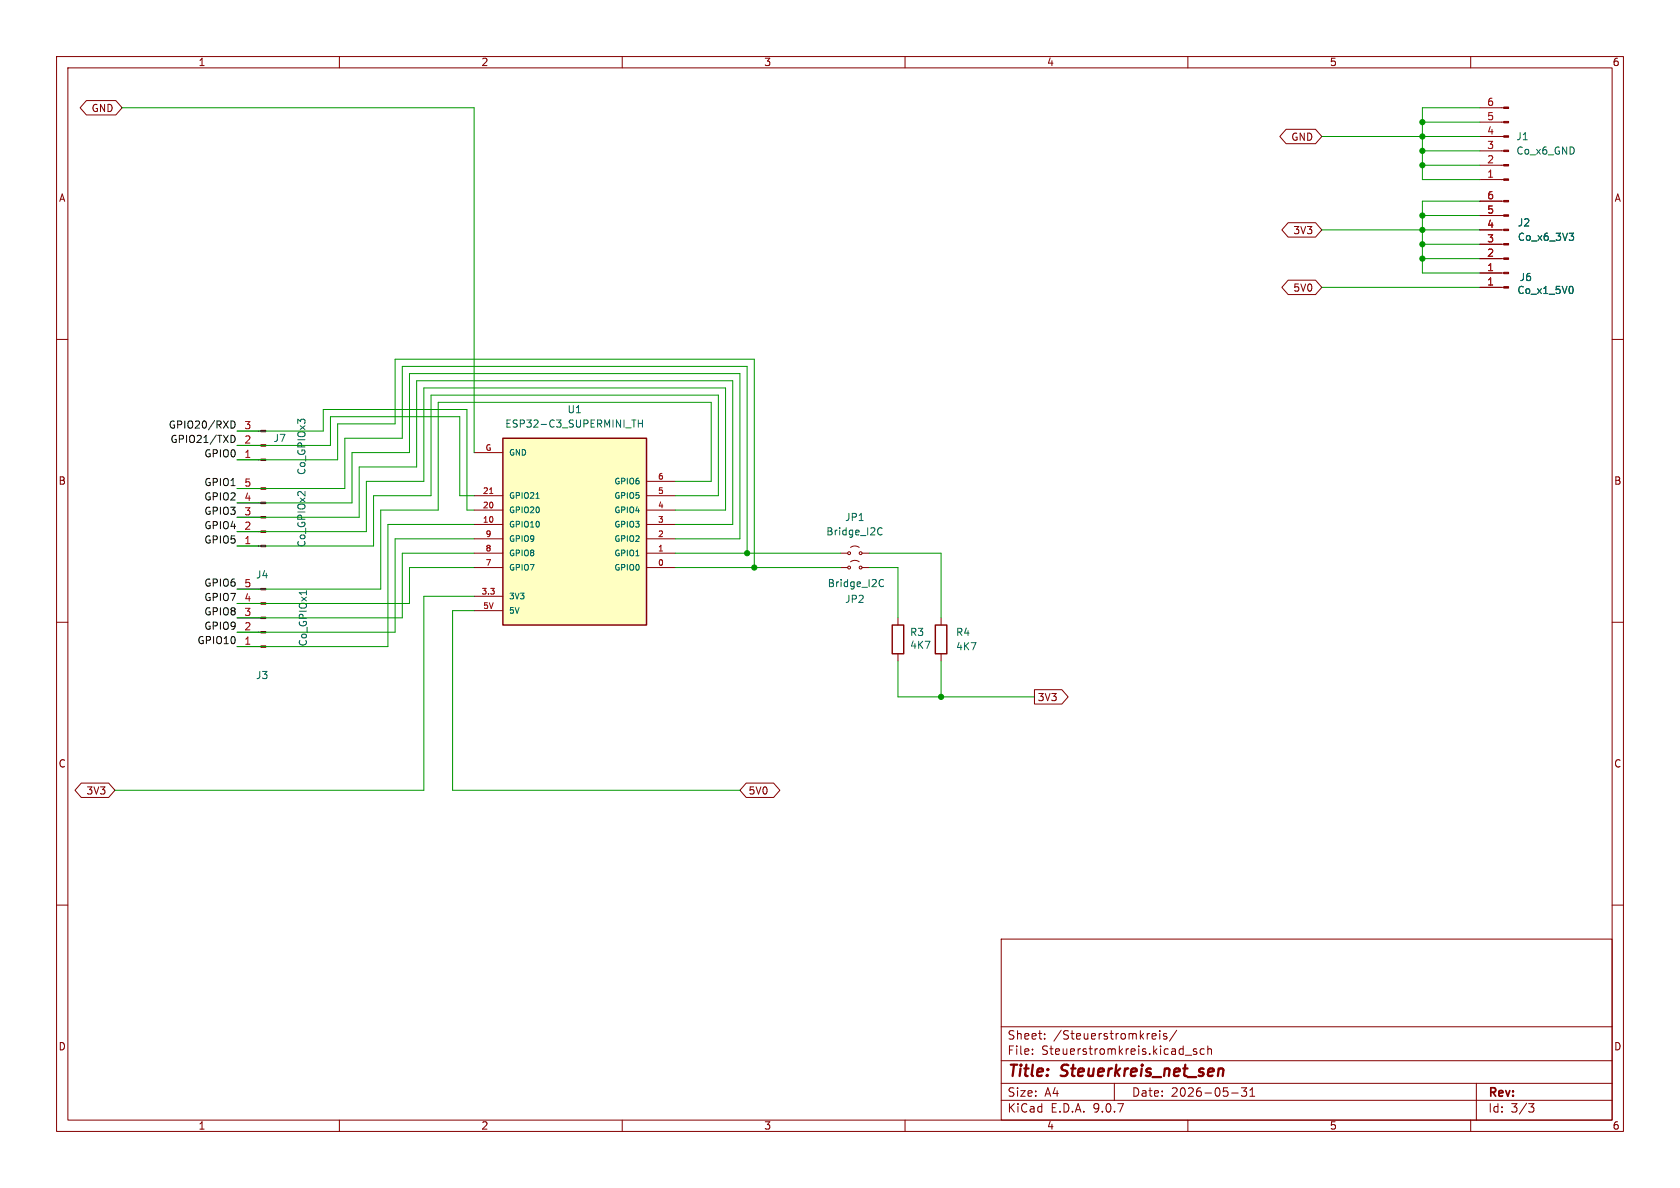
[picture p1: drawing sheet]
(kicad_sch
 (version 20250114)
 (generator "eeschema")
 (generator_version "9.0")
 (paper "A4")
 (title_block
  (title "Steuerkreis_net_sen")
  (date "2026-05-31"))
 (lib_symbols
  (symbol "Connector:Conn_01x01_Pin"
   (pin_names
    (offset 1.016) (hide yes)) (exclude_from_sim no) (in_bom yes) (on_board yes)
   (property "Reference" "J" (at 0 2.54 0) (effects (font (size 1.27 1.27))))
   (property "Value" "Conn_01x01_Pin" (at 0 -2.54 0) (effects (font (size 1.27 1.27))))
   (property "Footprint" "" (at 0 0 0) (effects (font (size 1.27 1.27)) (hide yes)))
   (property "Datasheet" "~" (at 0 0 0) (effects (font (size 1.27 1.27)) (hide yes)))
   (property "Description" "Generic connector, single row, 01x01, script generated" (at 0 0 0) (effects (font (size 1.27 1.27)) (hide yes)))
   (property "ki_locked" "" (at 0 0 0) (effects (font (size 1.27 1.27))))
   (symbol "Conn_01x01_Pin_1_1"
    (rectangle (start 0.8636 0.127) (end 0 -0.127) (stroke (width 0.1524) (type default)) (fill (type outline)))
    (polyline (pts (xy 1.27 0) (xy 0.8636 0)) (stroke (width 0.1524) (type default)) (fill (type none)))
    (pin passive line (at 5.08 0 180) (length 3.81) (name "Pin_1" (effects (font (size 1.27 1.27)))) (number "1" (effects (font (size 1.27 1.27))))))
   (embedded_fonts no))
  (symbol "Connector:Conn_01x03_Pin"
   (pin_names
    (offset 1.016) (hide yes)) (exclude_from_sim no) (in_bom yes) (on_board yes)
   (property "Reference" "J" (at 0 5.08 0) (effects (font (size 1.27 1.27))))
   (property "Value" "Conn_01x03_Pin" (at 0 -5.08 0) (effects (font (size 1.27 1.27))))
   (property "Footprint" "" (at 0 0 0) (effects (font (size 1.27 1.27)) (hide yes)))
   (property "Datasheet" "~" (at 0 0 0) (effects (font (size 1.27 1.27)) (hide yes)))
   (property "Description" "Generic connector, single row, 01x03, script generated" (at 0 0 0) (effects (font (size 1.27 1.27)) (hide yes)))
   (property "ki_locked" "" (at 0 0 0) (effects (font (size 1.27 1.27))))
   (symbol "Conn_01x03_Pin_1_1"
    (rectangle (start 0.8636 2.667) (end 0 2.413) (stroke (width 0.1524) (type default)) (fill (type outline)))
    (rectangle (start 0.8636 0.127) (end 0 -0.127) (stroke (width 0.1524) (type default)) (fill (type outline)))
    (rectangle (start 0.8636 -2.413) (end 0 -2.667) (stroke (width 0.1524) (type default)) (fill (type outline)))
    (polyline (pts (xy 1.27 2.54) (xy 0.8636 2.54)) (stroke (width 0.1524) (type default)) (fill (type none)))
    (polyline (pts (xy 1.27 0) (xy 0.8636 0)) (stroke (width 0.1524) (type default)) (fill (type none)))
    (polyline (pts (xy 1.27 -2.54) (xy 0.8636 -2.54)) (stroke (width 0.1524) (type default)) (fill (type none)))
    (pin passive line (at 5.08 2.54 180) (length 3.81) (name "Pin_1" (effects (font (size 1.27 1.27)))) (number "1" (effects (font (size 1.27 1.27)))))
    (pin passive line (at 5.08 0 180) (length 3.81) (name "Pin_2" (effects (font (size 1.27 1.27)))) (number "2" (effects (font (size 1.27 1.27)))))
    (pin passive line (at 5.08 -2.54 180) (length 3.81) (name "Pin_3" (effects (font (size 1.27 1.27)))) (number "3" (effects (font (size 1.27 1.27))))))
   (embedded_fonts no))
  (symbol "Connector:Conn_01x05_Pin"
   (pin_names
    (offset 1.016) (hide yes)) (exclude_from_sim no) (in_bom yes) (on_board yes)
   (property "Reference" "J" (at 0 7.62 0) (effects (font (size 1.27 1.27))))
   (property "Value" "Conn_01x05_Pin" (at 0 -7.62 0) (effects (font (size 1.27 1.27))))
   (property "Footprint" "" (at 0 0 0) (effects (font (size 1.27 1.27)) (hide yes)))
   (property "Datasheet" "~" (at 0 0 0) (effects (font (size 1.27 1.27)) (hide yes)))
   (property "Description" "Generic connector, single row, 01x05, script generated" (at 0 0 0) (effects (font (size 1.27 1.27)) (hide yes)))
   (property "ki_locked" "" (at 0 0 0) (effects (font (size 1.27 1.27))))
   (symbol "Conn_01x05_Pin_1_1"
    (rectangle (start 0.8636 5.207) (end 0 4.953) (stroke (width 0.1524) (type default)) (fill (type outline)))
    (rectangle (start 0.8636 2.667) (end 0 2.413) (stroke (width 0.1524) (type default)) (fill (type outline)))
    (rectangle (start 0.8636 0.127) (end 0 -0.127) (stroke (width 0.1524) (type default)) (fill (type outline)))
    (rectangle (start 0.8636 -2.413) (end 0 -2.667) (stroke (width 0.1524) (type default)) (fill (type outline)))
    (rectangle (start 0.8636 -4.953) (end 0 -5.207) (stroke (width 0.1524) (type default)) (fill (type outline)))
    (polyline (pts (xy 1.27 5.08) (xy 0.8636 5.08)) (stroke (width 0.1524) (type default)) (fill (type none)))
    (polyline (pts (xy 1.27 2.54) (xy 0.8636 2.54)) (stroke (width 0.1524) (type default)) (fill (type none)))
    (polyline (pts (xy 1.27 0) (xy 0.8636 0)) (stroke (width 0.1524) (type default)) (fill (type none)))
    (polyline (pts (xy 1.27 -2.54) (xy 0.8636 -2.54)) (stroke (width 0.1524) (type default)) (fill (type none)))
    (polyline (pts (xy 1.27 -5.08) (xy 0.8636 -5.08)) (stroke (width 0.1524) (type default)) (fill (type none)))
    (pin passive line (at 5.08 5.08 180) (length 3.81) (name "Pin_1" (effects (font (size 1.27 1.27)))) (number "1" (effects (font (size 1.27 1.27)))))
    (pin passive line (at 5.08 2.54 180) (length 3.81) (name "Pin_2" (effects (font (size 1.27 1.27)))) (number "2" (effects (font (size 1.27 1.27)))))
    (pin passive line (at 5.08 0 180) (length 3.81) (name "Pin_3" (effects (font (size 1.27 1.27)))) (number "3" (effects (font (size 1.27 1.27)))))
    (pin passive line (at 5.08 -2.54 180) (length 3.81) (name "Pin_4" (effects (font (size 1.27 1.27)))) (number "4" (effects (font (size 1.27 1.27)))))
    (pin passive line (at 5.08 -5.08 180) (length 3.81) (name "Pin_5" (effects (font (size 1.27 1.27)))) (number "5" (effects (font (size 1.27 1.27))))))
   (embedded_fonts no))
  (symbol "Connector:Conn_01x06_Pin"
   (pin_names
    (offset 1.016) (hide yes)) (exclude_from_sim no) (in_bom yes) (on_board yes)
   (property "Reference" "J" (at 0 7.62 0) (effects (font (size 1.27 1.27))))
   (property "Value" "Conn_01x06_Pin" (at 0 -10.16 0) (effects (font (size 1.27 1.27))))
   (property "Footprint" "" (at 0 0 0) (effects (font (size 1.27 1.27)) (hide yes)))
   (property "Datasheet" "~" (at 0 0 0) (effects (font (size 1.27 1.27)) (hide yes)))
   (property "Description" "Generic connector, single row, 01x06, script generated" (at 0 0 0) (effects (font (size 1.27 1.27)) (hide yes)))
   (property "ki_locked" "" (at 0 0 0) (effects (font (size 1.27 1.27))))
   (symbol "Conn_01x06_Pin_1_1"
    (rectangle (start 0.8636 5.207) (end 0 4.953) (stroke (width 0.1524) (type default)) (fill (type outline)))
    (rectangle (start 0.8636 2.667) (end 0 2.413) (stroke (width 0.1524) (type default)) (fill (type outline)))
    (rectangle (start 0.8636 0.127) (end 0 -0.127) (stroke (width 0.1524) (type default)) (fill (type outline)))
    (rectangle (start 0.8636 -2.413) (end 0 -2.667) (stroke (width 0.1524) (type default)) (fill (type outline)))
    (rectangle (start 0.8636 -4.953) (end 0 -5.207) (stroke (width 0.1524) (type default)) (fill (type outline)))
    (rectangle (start 0.8636 -7.493) (end 0 -7.747) (stroke (width 0.1524) (type default)) (fill (type outline)))
    (polyline (pts (xy 1.27 5.08) (xy 0.8636 5.08)) (stroke (width 0.1524) (type default)) (fill (type none)))
    (polyline (pts (xy 1.27 2.54) (xy 0.8636 2.54)) (stroke (width 0.1524) (type default)) (fill (type none)))
    (polyline (pts (xy 1.27 0) (xy 0.8636 0)) (stroke (width 0.1524) (type default)) (fill (type none)))
    (polyline (pts (xy 1.27 -2.54) (xy 0.8636 -2.54)) (stroke (width 0.1524) (type default)) (fill (type none)))
    (polyline (pts (xy 1.27 -5.08) (xy 0.8636 -5.08)) (stroke (width 0.1524) (type default)) (fill (type none)))
    (polyline (pts (xy 1.27 -7.62) (xy 0.8636 -7.62)) (stroke (width 0.1524) (type default)) (fill (type none)))
    (pin passive line (at 5.08 5.08 180) (length 3.81) (name "Pin_1" (effects (font (size 1.27 1.27)))) (number "1" (effects (font (size 1.27 1.27)))))
    (pin passive line (at 5.08 2.54 180) (length 3.81) (name "Pin_2" (effects (font (size 1.27 1.27)))) (number "2" (effects (font (size 1.27 1.27)))))
    (pin passive line (at 5.08 0 180) (length 3.81) (name "Pin_3" (effects (font (size 1.27 1.27)))) (number "3" (effects (font (size 1.27 1.27)))))
    (pin passive line (at 5.08 -2.54 180) (length 3.81) (name "Pin_4" (effects (font (size 1.27 1.27)))) (number "4" (effects (font (size 1.27 1.27)))))
    (pin passive line (at 5.08 -5.08 180) (length 3.81) (name "Pin_5" (effects (font (size 1.27 1.27)))) (number "5" (effects (font (size 1.27 1.27)))))
    (pin passive line (at 5.08 -7.62 180) (length 3.81) (name "Pin_6" (effects (font (size 1.27 1.27)))) (number "6" (effects (font (size 1.27 1.27))))))
   (embedded_fonts no))
  (symbol "Device:R"
   (pin_numbers (hide yes))
   (pin_names
    (offset 0)) (exclude_from_sim no) (in_bom yes) (on_board yes)
   (property "Reference" "R" (at 2.032 0 90) (effects (font (size 1.27 1.27))))
   (property "Value" "R" (at 0 0 90) (effects (font (size 1.27 1.27))))
   (property "Footprint" "" (at -1.778 0 90) (effects (font (size 1.27 1.27)) (hide yes)))
   (property "Datasheet" "~" (at 0 0 0) (effects (font (size 1.27 1.27)) (hide yes)))
   (property "Description" "Resistor" (at 0 0 0) (effects (font (size 1.27 1.27)) (hide yes)))
   (symbol "R_0_1"
    (rectangle (start -1.016 -2.54) (end 1.016 2.54) (stroke (width 0.254) (type default)) (fill (type none))))
   (symbol "R_1_1"
    (pin passive line (at 0 3.81 270) (length 1.27) (name "~" (effects (font (size 1.27 1.27)))) (number "1" (effects (font (size 1.27 1.27)))))
    (pin passive line (at 0 -3.81 90) (length 1.27) (name "~" (effects (font (size 1.27 1.27)))) (number "2" (effects (font (size 1.27 1.27))))))
   (embedded_fonts no))
  (symbol "ESP32-C3_SUPERMINI_TH:ESP32-C3_SUPERMINI_TH"
   (pin_names
    (offset 1.016)) (exclude_from_sim no) (in_bom yes) (on_board yes)
   (property "Reference" "U" (at -12.7 16.002 0) (effects (font (size 1.27 1.27)) (justify left bottom)))
   (property "Value" "ESP32-C3_SUPERMINI_TH" (at -12.7 -20.32 0) (effects (font (size 1.27 1.27)) (justify left bottom)))
   (property "Footprint" "ESP32-C3_SUPERMINI_TH:MODULE_ESP32-C3_SUPERMINI_TH" (at 0 0 0) (effects (font (size 1.27 1.27)) (justify bottom) (hide yes)))
   (property "Datasheet" "" (at 0 0 0) (effects (font (size 1.27 1.27)) (hide yes)))
   (property "Description" "" (at 0 0 0) (effects (font (size 1.27 1.27)) (hide yes)))
   (property "MF" "Espressif Systems" (at 0 0 0) (effects (font (size 1.27 1.27)) (justify bottom) (hide yes)))
   (property "Description_1" "Super tiny ESP32-C3 board" (at 0 0 0) (effects (font (size 1.27 1.27)) (justify bottom) (hide yes)))
   (property "CREATOR" "DIZAR" (at 0 0 0) (effects (font (size 1.27 1.27)) (justify bottom) (hide yes)))
   (property "Price" "None" (at 0 0 0) (effects (font (size 1.27 1.27)) (justify bottom) (hide yes)))
   (property "Package" "Package" (at 0 0 0) (effects (font (size 1.27 1.27)) (justify bottom) (hide yes)))
   (property "Check_prices" "https://www.snapeda.com/parts/ESP32-C3%20SuperMini_TH/Espressif+Systems/view-part/?ref=eda" (at 0 0 0) (effects (font (size 1.27 1.27)) (justify bottom) (hide yes)))
   (property "STANDARD" "IPC-7351B" (at 0 0 0) (effects (font (size 1.27 1.27)) (justify bottom) (hide yes)))
   (property "VERIFIER" "" (at 0 0 0) (effects (font (size 1.27 1.27)) (justify bottom) (hide yes)))
   (property "SnapEDA_Link" "https://www.snapeda.com/parts/ESP32-C3%20SuperMini_TH/Espressif+Systems/view-part/?ref=snap" (at 0 0 0) (effects (font (size 1.27 1.27)) (justify bottom) (hide yes)))
   (property "MP" "ESP32-C3 SuperMini_TH" (at 0 0 0) (effects (font (size 1.27 1.27)) (justify bottom) (hide yes)))
   (property "Availability" "Not in stock" (at 0 0 0) (effects (font (size 1.27 1.27)) (justify bottom) (hide yes)))
   (property "MANUFACTURER" "Espressif Systems" (at 0 0 0) (effects (font (size 1.27 1.27)) (justify bottom) (hide yes)))
   (symbol "ESP32-C3_SUPERMINI_TH_0_0"
    (rectangle (start -12.7 -17.78) (end 12.7 15.24) (stroke (width 0.254) (type default)) (fill (type background)))
    (pin bidirectional line (at -17.78 5.08 0) (length 5.08) (name "GPIO0" (effects (font (size 1.016 1.016)))) (number "0" (effects (font (size 1.016 1.016)))))
    (pin bidirectional line (at -17.78 2.54 0) (length 5.08) (name "GPIO1" (effects (font (size 1.016 1.016)))) (number "1" (effects (font (size 1.016 1.016)))))
    (pin bidirectional line (at -17.78 0 0) (length 5.08) (name "GPIO2" (effects (font (size 1.016 1.016)))) (number "2" (effects (font (size 1.016 1.016)))))
    (pin bidirectional line (at -17.78 -2.54 0) (length 5.08) (name "GPIO3" (effects (font (size 1.016 1.016)))) (number "3" (effects (font (size 1.016 1.016)))))
    (pin bidirectional line (at -17.78 -5.08 0) (length 5.08) (name "GPIO4" (effects (font (size 1.016 1.016)))) (number "4" (effects (font (size 1.016 1.016)))))
    (pin bidirectional line (at -17.78 -7.62 0) (length 5.08) (name "GPIO5" (effects (font (size 1.016 1.016)))) (number "5" (effects (font (size 1.016 1.016)))))
    (pin bidirectional line (at -17.78 -10.16 0) (length 5.08) (name "GPIO6" (effects (font (size 1.016 1.016)))) (number "6" (effects (font (size 1.016 1.016)))))
    (pin power_in line (at 17.78 12.7 180) (length 5.08) (name "5V" (effects (font (size 1.016 1.016)))) (number "5V" (effects (font (size 1.016 1.016)))))
    (pin power_in line (at 17.78 10.16 180) (length 5.08) (name "3V3" (effects (font (size 1.016 1.016)))) (number "3.3" (effects (font (size 1.016 1.016)))))
    (pin bidirectional line (at 17.78 5.08 180) (length 5.08) (name "GPIO7" (effects (font (size 1.016 1.016)))) (number "7" (effects (font (size 1.016 1.016)))))
    (pin bidirectional line (at 17.78 2.54 180) (length 5.08) (name "GPIO8" (effects (font (size 1.016 1.016)))) (number "8" (effects (font (size 1.016 1.016)))))
    (pin bidirectional line (at 17.78 0 180) (length 5.08) (name "GPIO9" (effects (font (size 1.016 1.016)))) (number "9" (effects (font (size 1.016 1.016)))))
    (pin bidirectional line (at 17.78 -2.54 180) (length 5.08) (name "GPIO10" (effects (font (size 1.016 1.016)))) (number "10" (effects (font (size 1.016 1.016)))))
    (pin bidirectional line (at 17.78 -5.08 180) (length 5.08) (name "GPIO20" (effects (font (size 1.016 1.016)))) (number "20" (effects (font (size 1.016 1.016)))))
    (pin bidirectional line (at 17.78 -7.62 180) (length 5.08) (name "GPIO21" (effects (font (size 1.016 1.016)))) (number "21" (effects (font (size 1.016 1.016)))))
    (pin power_in line (at 17.78 -15.24 180) (length 5.08) (name "GND" (effects (font (size 1.016 1.016)))) (number "G" (effects (font (size 1.016 1.016))))))
   (embedded_fonts no))
  (symbol "Jumper:Jumper_2_Small_Open"
   (pin_numbers (hide yes))
   (pin_names
    (offset 0) (hide yes)) (exclude_from_sim no) (in_bom yes) (on_board yes)
   (property "Reference" "JP" (at 0 2.794 0) (effects (font (size 1.27 1.27))))
   (property "Value" "Jumper_2_Small_Open" (at 0 -2.286 0) (effects (font (size 1.27 1.27))))
   (property "Footprint" "" (at 0 0 0) (effects (font (size 1.27 1.27)) (hide yes)))
   (property "Datasheet" "~" (at 0 0 0) (effects (font (size 1.27 1.27)) (hide yes)))
   (property "Description" "Jumper, 2-pole, small symbol, open" (at 0 0 0) (effects (font (size 1.27 1.27)) (hide yes)))
   (symbol "Jumper_2_Small_Open_0_0"
    (circle (center -1.016 0) (radius 0.254) (stroke (width 0) (type default)) (fill (type none)))
    (circle (center 1.016 0) (radius 0.254) (stroke (width 0) (type default)) (fill (type none))))
   (symbol "Jumper_2_Small_Open_0_1"
    (arc (start -0.762 1.0196) (mid 0 1.2729) (end 0.762 1.0196) (stroke (width 0) (type default)) (fill (type none))))
   (symbol "Jumper_2_Small_Open_1_1"
    (pin passive line (at -2.54 0 0) (length 1.27) (name "A" (effects (font (size 1.27 1.27)))) (number "1" (effects (font (size 1.27 1.27)))))
    (pin passive line (at 2.54 0 180) (length 1.27) (name "B" (effects (font (size 1.27 1.27)))) (number "2" (effects (font (size 1.27 1.27))))))
   (embedded_fonts no)))
 (junction
  (at 166.37 123.19)
  (diameter 0)
  (color 0 0 0 0))
 (junction
  (at 251.46 24.13)
  (diameter 0)
  (color 0 0 0 0))
 (junction
  (at 251.46 26.67)
  (diameter 0)
  (color 0 0 0 0))
 (junction
  (at 251.46 40.64)
  (diameter 0)
  (color 0 0 0 0))
 (junction
  (at 133.35 100.33)
  (diameter 0)
  (color 0 0 0 0))
 (junction
  (at 251.46 29.21)
  (diameter 0)
  (color 0 0 0 0))
 (junction
  (at 132.08 97.79)
  (diameter 0)
  (color 0 0 0 0))
 (junction
  (at 251.46 38.1)
  (diameter 0)
  (color 0 0 0 0))
 (junction
  (at 251.46 43.18)
  (diameter 0)
  (color 0 0 0 0))
 (junction
  (at 251.46 21.59)
  (diameter 0)
  (color 0 0 0 0))
 (junction
  (at 251.46 45.72)
  (diameter 0)
  (color 0 0 0 0))
 (wire
  (pts (xy 72.39 100.33) (xy 83.82 100.33))
  (stroke (width 0) (type default)))
 (wire
  (pts (xy 130.81 139.7) (xy 80.01 139.7))
  (stroke (width 0) (type default)))
 (wire
  (pts (xy 127 87.63) (xy 119.38 87.63))
  (stroke (width 0) (type default)))
 (wire
  (pts (xy 21.59 19.05) (xy 83.82 19.05))
  (stroke (width 0) (type default)))
 (wire
  (pts (xy 128.27 68.58) (xy 128.27 90.17))
  (stroke (width 0) (type default)))
 (wire
  (pts (xy 64.77 93.98) (xy 64.77 85.09))
  (stroke (width 0) (type default)))
 (wire
  (pts (xy 251.46 29.21) (xy 251.46 31.75))
  (stroke (width 0) (type default)))
 (wire
  (pts (xy 261.62 43.18) (xy 251.46 43.18))
  (stroke (width 0) (type default)))
 (wire
  (pts (xy 251.46 24.13) (xy 251.46 26.67))
  (stroke (width 0) (type default)))
 (wire
  (pts (xy 133.35 100.33) (xy 148.59 100.33))
  (stroke (width 0) (type default)))
 (wire
  (pts (xy 59.69 81.28) (xy 59.69 74.93))
  (stroke (width 0) (type default)))
 (wire
  (pts (xy 74.93 85.09) (xy 74.93 68.58))
  (stroke (width 0) (type default)))
 (wire
  (pts (xy 127 69.85) (xy 127 87.63))
  (stroke (width 0) (type default)))
 (wire
  (pts (xy 80.01 107.95) (xy 83.82 107.95))
  (stroke (width 0) (type default)))
 (wire
  (pts (xy 133.35 63.5) (xy 133.35 100.33))
  (stroke (width 0) (type default)))
 (wire
  (pts (xy 233.68 50.8) (xy 261.62 50.8))
  (stroke (width 0) (type default)))
 (wire
  (pts (xy 72.39 66.04) (xy 130.81 66.04))
  (stroke (width 0) (type default)))
 (wire
  (pts (xy 63.5 82.55) (xy 73.66 82.55))
  (stroke (width 0) (type default)))
 (wire
  (pts (xy 261.62 45.72) (xy 251.46 45.72))
  (stroke (width 0) (type default)))
 (wire
  (pts (xy 64.77 85.09) (xy 74.93 85.09))
  (stroke (width 0) (type default)))
 (wire
  (pts (xy 20.32 139.7) (xy 74.93 139.7))
  (stroke (width 0) (type default)))
 (wire
  (pts (xy 41.91 76.2) (xy 57.15 76.2))
  (stroke (width 0) (type default)))
 (wire
  (pts (xy 125.73 71.12) (xy 125.73 85.09))
  (stroke (width 0) (type default)))
 (wire
  (pts (xy 158.75 123.19) (xy 166.37 123.19))
  (stroke (width 0) (type default)))
 (wire
  (pts (xy 166.37 116.84) (xy 166.37 123.19))
  (stroke (width 0) (type default)))
 (wire
  (pts (xy 41.91 86.36) (xy 60.96 86.36))
  (stroke (width 0) (type default)))
 (wire
  (pts (xy 74.93 68.58) (xy 128.27 68.58))
  (stroke (width 0) (type default)))
 (wire
  (pts (xy 73.66 67.31) (xy 129.54 67.31))
  (stroke (width 0) (type default)))
 (wire
  (pts (xy 158.75 116.84) (xy 158.75 123.19))
  (stroke (width 0) (type default)))
 (wire
  (pts (xy 41.91 78.74) (xy 58.42 78.74))
  (stroke (width 0) (type default)))
 (wire
  (pts (xy 261.62 48.26) (xy 251.46 48.26))
  (stroke (width 0) (type default)))
 (wire
  (pts (xy 76.2 87.63) (xy 76.2 69.85))
  (stroke (width 0) (type default)))
 (wire
  (pts (xy 71.12 77.47) (xy 71.12 64.77))
  (stroke (width 0) (type default)))
 (wire
  (pts (xy 129.54 92.71) (xy 119.38 92.71))
  (stroke (width 0) (type default)))
 (wire
  (pts (xy 76.2 69.85) (xy 127 69.85))
  (stroke (width 0) (type default)))
 (wire
  (pts (xy 251.46 26.67) (xy 251.46 29.21))
  (stroke (width 0) (type default)))
 (wire
  (pts (xy 251.46 43.18) (xy 251.46 45.72))
  (stroke (width 0) (type default)))
 (wire
  (pts (xy 41.91 91.44) (xy 63.5 91.44))
  (stroke (width 0) (type default)))
 (wire
  (pts (xy 59.69 74.93) (xy 69.85 74.93))
  (stroke (width 0) (type default)))
 (wire
  (pts (xy 74.93 105.41) (xy 74.93 139.7))
  (stroke (width 0) (type default)))
 (wire
  (pts (xy 69.85 74.93) (xy 69.85 63.5))
  (stroke (width 0) (type default)))
 (wire
  (pts (xy 73.66 82.55) (xy 73.66 67.31))
  (stroke (width 0) (type default)))
 (wire
  (pts (xy 251.46 40.64) (xy 251.46 43.18))
  (stroke (width 0) (type default)))
 (wire
  (pts (xy 41.91 88.9) (xy 62.23 88.9))
  (stroke (width 0) (type default)))
 (wire
  (pts (xy 41.91 106.68) (xy 72.39 106.68))
  (stroke (width 0) (type default)))
 (wire
  (pts (xy 41.91 104.14) (xy 67.31 104.14))
  (stroke (width 0) (type default)))
 (wire
  (pts (xy 261.62 29.21) (xy 251.46 29.21))
  (stroke (width 0) (type default)))
 (wire
  (pts (xy 83.82 19.05) (xy 83.82 80.01))
  (stroke (width 0) (type default)))
 (wire
  (pts (xy 261.62 35.56) (xy 251.46 35.56))
  (stroke (width 0) (type default)))
 (wire
  (pts (xy 261.62 31.75) (xy 251.46 31.75))
  (stroke (width 0) (type default)))
 (wire
  (pts (xy 153.67 97.79) (xy 166.37 97.79))
  (stroke (width 0) (type default)))
 (wire
  (pts (xy 81.28 73.66) (xy 81.28 87.63))
  (stroke (width 0) (type default)))
 (wire
  (pts (xy 251.46 38.1) (xy 261.62 38.1))
  (stroke (width 0) (type default)))
 (wire
  (pts (xy 251.46 35.56) (xy 251.46 38.1))
  (stroke (width 0) (type default)))
 (wire
  (pts (xy 74.93 105.41) (xy 83.82 105.41))
  (stroke (width 0) (type default)))
 (wire
  (pts (xy 233.68 24.13) (xy 251.46 24.13))
  (stroke (width 0) (type default)))
 (wire
  (pts (xy 129.54 67.31) (xy 129.54 92.71))
  (stroke (width 0) (type default)))
 (wire
  (pts (xy 69.85 111.76) (xy 69.85 95.25))
  (stroke (width 0) (type default)))
 (wire
  (pts (xy 251.46 19.05) (xy 251.46 21.59))
  (stroke (width 0) (type default)))
 (wire
  (pts (xy 233.68 40.64) (xy 251.46 40.64))
  (stroke (width 0) (type default)))
 (wire
  (pts (xy 63.5 91.44) (xy 63.5 82.55))
  (stroke (width 0) (type default)))
 (wire
  (pts (xy 166.37 123.19) (xy 182.88 123.19))
  (stroke (width 0) (type default)))
 (wire
  (pts (xy 67.31 104.14) (xy 67.31 90.17))
  (stroke (width 0) (type default)))
 (wire
  (pts (xy 132.08 64.77) (xy 132.08 97.79))
  (stroke (width 0) (type default)))
 (wire
  (pts (xy 41.91 93.98) (xy 64.77 93.98))
  (stroke (width 0) (type default)))
 (wire
  (pts (xy 82.55 90.17) (xy 83.82 90.17))
  (stroke (width 0) (type default)))
 (wire
  (pts (xy 41.91 114.3) (xy 68.58 114.3))
  (stroke (width 0) (type default)))
 (wire
  (pts (xy 62.23 88.9) (xy 62.23 80.01))
  (stroke (width 0) (type default)))
 (wire
  (pts (xy 158.75 100.33) (xy 158.75 109.22))
  (stroke (width 0) (type default)))
 (wire
  (pts (xy 58.42 73.66) (xy 81.28 73.66))
  (stroke (width 0) (type default)))
 (wire
  (pts (xy 251.46 38.1) (xy 251.46 40.64))
  (stroke (width 0) (type default)))
 (wire
  (pts (xy 77.47 71.12) (xy 125.73 71.12))
  (stroke (width 0) (type default)))
 (wire
  (pts (xy 69.85 63.5) (xy 133.35 63.5))
  (stroke (width 0) (type default)))
 (wire
  (pts (xy 130.81 66.04) (xy 130.81 95.25))
  (stroke (width 0) (type default)))
 (wire
  (pts (xy 261.62 19.05) (xy 251.46 19.05))
  (stroke (width 0) (type default)))
 (wire
  (pts (xy 60.96 77.47) (xy 71.12 77.47))
  (stroke (width 0) (type default)))
 (wire
  (pts (xy 57.15 72.39) (xy 82.55 72.39))
  (stroke (width 0) (type default)))
 (wire
  (pts (xy 68.58 114.3) (xy 68.58 92.71))
  (stroke (width 0) (type default)))
 (wire
  (pts (xy 261.62 21.59) (xy 251.46 21.59))
  (stroke (width 0) (type default)))
 (wire
  (pts (xy 261.62 26.67) (xy 251.46 26.67))
  (stroke (width 0) (type default)))
 (wire
  (pts (xy 71.12 109.22) (xy 71.12 97.79))
  (stroke (width 0) (type default)))
 (wire
  (pts (xy 119.38 97.79) (xy 132.08 97.79))
  (stroke (width 0) (type default)))
 (wire
  (pts (xy 67.31 90.17) (xy 77.47 90.17))
  (stroke (width 0) (type default)))
 (wire
  (pts (xy 72.39 106.68) (xy 72.39 100.33))
  (stroke (width 0) (type default)))
 (wire
  (pts (xy 71.12 97.79) (xy 83.82 97.79))
  (stroke (width 0) (type default)))
 (wire
  (pts (xy 41.91 81.28) (xy 59.69 81.28))
  (stroke (width 0) (type default)))
 (wire
  (pts (xy 251.46 24.13) (xy 261.62 24.13))
  (stroke (width 0) (type default)))
 (wire
  (pts (xy 57.15 76.2) (xy 57.15 72.39))
  (stroke (width 0) (type default)))
 (wire
  (pts (xy 66.04 87.63) (xy 76.2 87.63))
  (stroke (width 0) (type default)))
 (wire
  (pts (xy 66.04 96.52) (xy 66.04 87.63))
  (stroke (width 0) (type default)))
 (wire
  (pts (xy 41.91 96.52) (xy 66.04 96.52))
  (stroke (width 0) (type default)))
 (wire
  (pts (xy 251.46 45.72) (xy 251.46 48.26))
  (stroke (width 0) (type default)))
 (wire
  (pts (xy 82.55 72.39) (xy 82.55 90.17))
  (stroke (width 0) (type default)))
 (wire
  (pts (xy 58.42 78.74) (xy 58.42 73.66))
  (stroke (width 0) (type default)))
 (wire
  (pts (xy 132.08 97.79) (xy 148.59 97.79))
  (stroke (width 0) (type default)))
 (wire
  (pts (xy 153.67 100.33) (xy 158.75 100.33))
  (stroke (width 0) (type default)))
 (wire
  (pts (xy 81.28 87.63) (xy 83.82 87.63))
  (stroke (width 0) (type default)))
 (wire
  (pts (xy 71.12 64.77) (xy 132.08 64.77))
  (stroke (width 0) (type default)))
 (wire
  (pts (xy 166.37 97.79) (xy 166.37 109.22))
  (stroke (width 0) (type default)))
 (wire
  (pts (xy 68.58 92.71) (xy 83.82 92.71))
  (stroke (width 0) (type default)))
 (wire
  (pts (xy 128.27 90.17) (xy 119.38 90.17))
  (stroke (width 0) (type default)))
 (wire
  (pts (xy 62.23 80.01) (xy 72.39 80.01))
  (stroke (width 0) (type default)))
 (wire
  (pts (xy 80.01 139.7) (xy 80.01 107.95))
  (stroke (width 0) (type default)))
 (wire
  (pts (xy 251.46 21.59) (xy 251.46 24.13))
  (stroke (width 0) (type default)))
 (wire
  (pts (xy 69.85 95.25) (xy 83.82 95.25))
  (stroke (width 0) (type default)))
 (wire
  (pts (xy 119.38 85.09) (xy 125.73 85.09))
  (stroke (width 0) (type default)))
 (wire
  (pts (xy 41.91 111.76) (xy 69.85 111.76))
  (stroke (width 0) (type default)))
 (wire
  (pts (xy 77.47 90.17) (xy 77.47 71.12))
  (stroke (width 0) (type default)))
 (wire
  (pts (xy 130.81 95.25) (xy 119.38 95.25))
  (stroke (width 0) (type default)))
 (wire
  (pts (xy 60.96 86.36) (xy 60.96 77.47))
  (stroke (width 0) (type default)))
 (wire
  (pts (xy 251.46 40.64) (xy 261.62 40.64))
  (stroke (width 0) (type default)))
 (wire
  (pts (xy 72.39 80.01) (xy 72.39 66.04))
  (stroke (width 0) (type default)))
 (wire
  (pts (xy 41.91 109.22) (xy 71.12 109.22))
  (stroke (width 0) (type default)))
 (wire
  (pts (xy 119.38 100.33) (xy 133.35 100.33))
  (stroke (width 0) (type default)))
 (label "GPIO6"
  (at 41.91 104.14 180)
  (effects (font (size 1.27 1.27)) (justify right bottom)))
 (label "GPIO20/RXD"
  (at 41.91 76.2 180)
  (effects (font (size 1.27 1.27)) (justify right bottom)))
 (label "GPIO2"
  (at 41.91 88.9 180)
  (effects (font (size 1.27 1.27)) (justify right bottom)))
 (label "GPIO7"
  (at 41.91 106.68 180)
  (effects (font (size 1.27 1.27)) (justify right bottom)))
 (label "GPIO5"
  (at 41.91 96.52 180)
  (effects (font (size 1.27 1.27)) (justify right bottom)))
 (label "GPIO21/TXD"
  (at 41.91 78.74 180)
  (effects (font (size 1.27 1.27)) (justify right bottom)))
 (label "GPIO1"
  (at 41.91 86.36 180)
  (effects (font (size 1.27 1.27)) (justify right bottom)))
 (label "GPIO8"
  (at 41.91 109.22 180)
  (effects (font (size 1.27 1.27)) (justify right bottom)))
 (label "GPIO4"
  (at 41.91 93.98 180)
  (effects (font (size 1.27 1.27)) (justify right bottom)))
 (label "GPIO0"
  (at 41.91 81.28 180)
  (effects (font (size 1.27 1.27)) (justify right bottom)))
 (label "GPIO3"
  (at 41.91 91.44 180)
  (effects (font (size 1.27 1.27)) (justify right bottom)))
 (label "GPIO9"
  (at 41.91 111.76 180)
  (effects (font (size 1.27 1.27)) (justify right bottom)))
 (label "GPIO10"
  (at 41.91 114.3 180)
  (effects (font (size 1.27 1.27)) (justify right bottom)))
 (global_label "3V3"
  (shape output)
  (at 182.88 123.19 0)
  (fields_autoplaced yes)
  (effects (font (size 1.27 1.27)) (justify left))
  (property "Intersheetrefs" "${INTERSHEET_REFS}" (at 189.3728 123.19 0) (effects (font (size 1.27 1.27)) (justify left) (hide yes))))
 (global_label "GND"
  (shape bidirectional)
  (at 21.59 19.05 180)
  (fields_autoplaced yes)
  (effects (font (size 1.27 1.27)) (justify right))
  (property "Intersheetrefs" "${INTERSHEET_REFS}" (at 13.623 19.05 0) (effects (font (size 1.27 1.27)) (justify right) (hide yes))))
 (global_label "5V0"
  (shape bidirectional)
  (at 130.81 139.7 0)
  (fields_autoplaced yes)
  (effects (font (size 1.27 1.27)) (justify left))
  (property "Intersheetrefs" "${INTERSHEET_REFS}" (at 138.4141 139.7 0) (effects (font (size 1.27 1.27)) (justify left) (hide yes))))
 (global_label "3V3"
  (shape bidirectional)
  (at 233.68 40.64 180)
  (fields_autoplaced yes)
  (effects (font (size 1.27 1.27)) (justify right))
  (property "Intersheetrefs" "${INTERSHEET_REFS}" (at 226.0759 40.64 0) (effects (font (size 1.27 1.27)) (justify right) (hide yes))))
 (global_label "5V0"
  (shape bidirectional)
  (at 233.68 50.8 180)
  (fields_autoplaced yes)
  (effects (font (size 1.27 1.27)) (justify right))
  (property "Intersheetrefs" "${INTERSHEET_REFS}" (at 226.0759 50.8 0) (effects (font (size 1.27 1.27)) (justify right) (hide yes))))
 (global_label "GND"
  (shape bidirectional)
  (at 233.68 24.13 180)
  (fields_autoplaced yes)
  (effects (font (size 1.27 1.27)) (justify right))
  (property "Intersheetrefs" "${INTERSHEET_REFS}" (at 225.713 24.13 0) (effects (font (size 1.27 1.27)) (justify right) (hide yes))))
 (global_label "3V3"
  (shape bidirectional)
  (at 20.32 139.7 180)
  (fields_autoplaced yes)
  (effects (font (size 1.27 1.27)) (justify right))
  (property "Intersheetrefs" "${INTERSHEET_REFS}" (at 12.7159 139.7 0) (effects (font (size 1.27 1.27)) (justify right) (hide yes))))
 (symbol
  (lib_id "Device:R")
  (at 166.37 113.03 0)
  (unit 1)
  (exclude_from_sim no)
  (in_bom yes)
  (on_board yes)
  (dnp no)
  (fields_autoplaced yes)
  (property "Reference" "R4" (at 168.91 111.7599 0) (effects (font (size 1.27 1.27)) (justify left)))
  (property "Value" "4K7" (at 168.91 114.2999 0) (effects (font (size 1.27 1.27)) (justify left)))
  (property "Footprint" "Resistor_SMD:R_0805_2012Metric_Pad1.20x1.40mm_HandSolder" (at 164.592 113.03 90) (effects (font (size 1.27 1.27)) (hide yes)))
  (property "Datasheet" "~" (at 166.37 113.03 0) (effects (font (size 1.27 1.27)) (hide yes)))
  (property "Description" "Resistor" (at 166.37 113.03 0) (effects (font (size 1.27 1.27)) (hide yes)))
  (pin "2")
  (pin "1"))
 (symbol
  (lib_id "Connector:Conn_01x03_Pin")
  (at 46.99 78.74 180)
  (unit 1)
  (exclude_from_sim no)
  (in_bom yes)
  (on_board yes)
  (dnp no)
  (property "Reference" "J7" (at 48.26 77.4699 0) (effects (font (size 1.27 1.27)) (justify right)))
  (property "Value" "Co_GPIOx3" (at 53.34 84.074 90) (effects (font (size 1.27 1.27)) (justify right)))
  (property "Footprint" "Connector_PinHeader_2.54mm:PinHeader_1x03_P2.54mm_Vertical" (at 46.99 78.74 0) (effects (font (size 1.27 1.27)) (hide yes)))
  (property "Datasheet" "~" (at 46.99 78.74 0) (effects (font (size 1.27 1.27)) (hide yes)))
  (property "Description" "Generic connector, single row, 01x03, script generated" (at 46.99 78.74 0) (effects (font (size 1.27 1.27)) (hide yes)))
  (pin "1")
  (pin "3")
  (pin "2"))
 (symbol
  (lib_id "Connector:Conn_01x05_Pin")
  (at 46.99 91.44 180)
  (unit 1)
  (exclude_from_sim no)
  (in_bom yes)
  (on_board yes)
  (dnp no)
  (property "Reference" "J4" (at 46.355 101.6 0) (effects (font (size 1.27 1.27))))
  (property "Value" "Co_GPIOx2" (at 53.34 91.694 90) (effects (font (size 1.27 1.27))))
  (property "Footprint" "Connector_PinHeader_2.54mm:PinHeader_1x05_P2.54mm_Vertical" (at 46.99 91.44 0) (effects (font (size 1.27 1.27)) (hide yes)))
  (property "Datasheet" "~" (at 46.99 91.44 0) (effects (font (size 1.27 1.27)) (hide yes)))
  (property "Description" "Generic connector, single row, 01x05, script generated" (at 46.99 91.44 0) (effects (font (size 1.27 1.27)) (hide yes)))
  (pin "2")
  (pin "1")
  (pin "3")
  (pin "4")
  (pin "5"))
 (symbol
  (lib_id "Jumper:Jumper_2_Small_Open")
  (at 151.13 100.33 0)
  (unit 1)
  (exclude_from_sim no)
  (in_bom yes)
  (on_board yes)
  (dnp no)
  (property "Reference" "JP2" (at 151.13 105.918 0) (effects (font (size 1.27 1.27))))
  (property "Value" "Bridge_I2C" (at 151.384 103.124 0) (effects (font (size 1.27 1.27))))
  (property "Footprint" "Jumper:SolderJumper-2_P1.3mm_Open_Pad1.0x1.5mm" (at 151.13 100.33 0) (effects (font (size 1.27 1.27)) (hide yes)))
  (property "Datasheet" "~" (at 151.13 100.33 0) (effects (font (size 1.27 1.27)) (hide yes)))
  (property "Description" "Jumper, 2-pole, small symbol, open" (at 151.13 100.33 0) (effects (font (size 1.27 1.27)) (hide yes)))
  (pin "1")
  (pin "2"))
 (symbol
  (lib_id "Connector:Conn_01x06_Pin")
  (at 266.7 43.18 180)
  (unit 1)
  (exclude_from_sim no)
  (in_bom yes)
  (on_board yes)
  (dnp no)
  (property "Reference" "J2" (at 268.224 39.37 0) (effects (font (size 1.27 1.27)) (justify right)))
  (property "Value" "Co_x6_3V3" (at 268.224 41.91 0) (effects (font (size 1.27 1.27)) (justify right)))
  (property "Footprint" "Connector_PinHeader_2.54mm:PinHeader_1x06_P2.54mm_Vertical" (at 266.7 43.18 0) (effects (font (size 1.27 1.27)) (hide yes)))
  (property "Datasheet" "~" (at 266.7 43.18 0) (effects (font (size 1.27 1.27)) (hide yes)))
  (property "Description" "Generic connector, single row, 01x06, script generated" (at 266.7 43.18 0) (effects (font (size 1.27 1.27)) (hide yes)))
  (pin "5")
  (pin "6")
  (pin "1")
  (pin "4")
  (pin "2")
  (pin "3"))
 (symbol
  (lib_id "ESP32-C3_SUPERMINI_TH:ESP32-C3_SUPERMINI_TH")
  (at 101.6 95.25 180)
  (unit 1)
  (exclude_from_sim no)
  (in_bom yes)
  (on_board yes)
  (dnp no)
  (fields_autoplaced yes)
  (property "Reference" "U1" (at 101.6 72.39 0) (effects (font (size 1.27 1.27))))
  (property "Value" "ESP32-C3_SUPERMINI_TH" (at 101.6 74.93 0) (effects (font (size 1.27 1.27))))
  (property "Footprint" "ESP32-C3_SUPERMINI_TH:MODULE_ESP32-C3_SUPERMINI_TH" (at 101.6 95.25 0) (effects (font (size 1.27 1.27)) (justify bottom) (hide yes)))
  (property "Datasheet" "" (at 101.6 95.25 0) (effects (font (size 1.27 1.27)) (hide yes)))
  (property "Description" "" (at 101.6 95.25 0) (effects (font (size 1.27 1.27)) (hide yes)))
  (property "MF" "Espressif Systems" (at 101.6 95.25 0) (effects (font (size 1.27 1.27)) (justify bottom) (hide yes)))
  (property "Description_1" "Super tiny ESP32-C3 board" (at 101.6 95.25 0) (effects (font (size 1.27 1.27)) (justify bottom) (hide yes)))
  (property "CREATOR" "DIZAR" (at 101.6 95.25 0) (effects (font (size 1.27 1.27)) (justify bottom) (hide yes)))
  (property "Price" "None" (at 101.6 95.25 0) (effects (font (size 1.27 1.27)) (justify bottom) (hide yes)))
  (property "Package" "Package" (at 101.6 95.25 0) (effects (font (size 1.27 1.27)) (justify bottom) (hide yes)))
  (property "Check_prices" "https://www.snapeda.com/parts/ESP32-C3%20SuperMini_TH/Espressif+Systems/view-part/?ref=eda" (at 101.6 95.25 0) (effects (font (size 1.27 1.27)) (justify bottom) (hide yes)))
  (property "STANDARD" "IPC-7351B" (at 101.6 95.25 0) (effects (font (size 1.27 1.27)) (justify bottom) (hide yes)))
  (property "VERIFIER" "" (at 101.6 95.25 0) (effects (font (size 1.27 1.27)) (justify bottom) (hide yes)))
  (property "SnapEDA_Link" "https://www.snapeda.com/parts/ESP32-C3%20SuperMini_TH/Espressif+Systems/view-part/?ref=snap" (at 101.6 95.25 0) (effects (font (size 1.27 1.27)) (justify bottom) (hide yes)))
  (property "MP" "ESP32-C3 SuperMini_TH" (at 101.6 95.25 0) (effects (font (size 1.27 1.27)) (justify bottom) (hide yes)))
  (property "Availability" "Not in stock" (at 101.6 95.25 0) (effects (font (size 1.27 1.27)) (justify bottom) (hide yes)))
  (property "MANUFACTURER" "Espressif Systems" (at 101.6 95.25 0) (effects (font (size 1.27 1.27)) (justify bottom) (hide yes)))
  (pin "10")
  (pin "G")
  (pin "21")
  (pin "20")
  (pin "4")
  (pin "5V")
  (pin "3.3")
  (pin "7")
  (pin "8")
  (pin "5")
  (pin "9")
  (pin "3")
  (pin "0")
  (pin "6")
  (pin "1")
  (pin "2"))
 (symbol
  (lib_id "Jumper:Jumper_2_Small_Open")
  (at 151.13 97.79 0)
  (unit 1)
  (exclude_from_sim no)
  (in_bom yes)
  (on_board yes)
  (dnp no)
  (fields_autoplaced yes)
  (property "Reference" "JP1" (at 151.13 91.44 0) (effects (font (size 1.27 1.27))))
  (property "Value" "Bridge_I2C" (at 151.13 93.98 0) (effects (font (size 1.27 1.27))))
  (property "Footprint" "Jumper:SolderJumper-2_P1.3mm_Open_Pad1.0x1.5mm" (at 151.13 97.79 0) (effects (font (size 1.27 1.27)) (hide yes)))
  (property "Datasheet" "~" (at 151.13 97.79 0) (effects (font (size 1.27 1.27)) (hide yes)))
  (property "Description" "Jumper, 2-pole, small symbol, open" (at 151.13 97.79 0) (effects (font (size 1.27 1.27)) (hide yes)))
  (pin "1")
  (pin "2"))
 (symbol
  (lib_id "Connector:Conn_01x06_Pin")
  (at 266.7 26.67 180)
  (unit 1)
  (exclude_from_sim no)
  (in_bom yes)
  (on_board yes)
  (dnp no)
  (fields_autoplaced yes)
  (property "Reference" "J1" (at 267.97 24.1299 0) (effects (font (size 1.27 1.27)) (justify right)))
  (property "Value" "Co_x6_GND" (at 267.97 26.6699 0) (effects (font (size 1.27 1.27)) (justify right)))
  (property "Footprint" "Connector_PinHeader_2.54mm:PinHeader_1x06_P2.54mm_Vertical" (at 266.7 26.67 0) (effects (font (size 1.27 1.27)) (hide yes)))
  (property "Datasheet" "~" (at 266.7 26.67 0) (effects (font (size 1.27 1.27)) (hide yes)))
  (property "Description" "Generic connector, single row, 01x06, script generated" (at 266.7 26.67 0) (effects (font (size 1.27 1.27)) (hide yes)))
  (pin "5")
  (pin "6")
  (pin "1")
  (pin "4")
  (pin "2")
  (pin "3"))
 (symbol
  (lib_id "Connector:Conn_01x05_Pin")
  (at 46.99 109.22 180)
  (unit 1)
  (exclude_from_sim no)
  (in_bom yes)
  (on_board yes)
  (dnp no)
  (property "Reference" "J3" (at 46.355 119.38 0) (effects (font (size 1.27 1.27))))
  (property "Value" "Co_GPIOx1" (at 53.594 109.22 90) (effects (font (size 1.27 1.27))))
  (property "Footprint" "Connector_PinHeader_2.54mm:PinHeader_1x05_P2.54mm_Vertical" (at 46.99 109.22 0) (effects (font (size 1.27 1.27)) (hide yes)))
  (property "Datasheet" "~" (at 46.99 109.22 0) (effects (font (size 1.27 1.27)) (hide yes)))
  (property "Description" "Generic connector, single row, 01x05, script generated" (at 46.99 109.22 0) (effects (font (size 1.27 1.27)) (hide yes)))
  (pin "2")
  (pin "1")
  (pin "3")
  (pin "4")
  (pin "5"))
 (symbol
  (lib_id "Device:R")
  (at 158.75 113.03 0)
  (unit 1)
  (exclude_from_sim no)
  (in_bom yes)
  (on_board yes)
  (dnp no)
  (property "Reference" "R3" (at 160.782 111.76 0) (effects (font (size 1.27 1.27)) (justify left)))
  (property "Value" "4K7" (at 160.782 114.046 0) (effects (font (size 1.27 1.27)) (justify left)))
  (property "Footprint" "Resistor_SMD:R_0805_2012Metric_Pad1.20x1.40mm_HandSolder" (at 156.972 113.03 90) (effects (font (size 1.27 1.27)) (hide yes)))
  (property "Datasheet" "~" (at 158.75 113.03 0) (effects (font (size 1.27 1.27)) (hide yes)))
  (property "Description" "Resistor" (at 158.75 113.03 0) (effects (font (size 1.27 1.27)) (hide yes)))
  (pin "2")
  (pin "1"))
 (symbol
  (lib_id "Connector:Conn_01x01_Pin")
  (at 266.7 50.8 180)
  (unit 1)
  (exclude_from_sim no)
  (in_bom yes)
  (on_board yes)
  (dnp no)
  (property "Reference" "J6" (at 269.748 49.022 0) (effects (font (size 1.27 1.27))))
  (property "Value" "Co_x1_5V0" (at 273.304 51.308 0) (effects (font (size 1.27 1.27))))
  (property "Footprint" "Connector_PinHeader_2.54mm:PinHeader_1x01_P2.54mm_Vertical" (at 266.7 50.8 0) (effects (font (size 1.27 1.27)) (hide yes)))
  (property "Datasheet" "~" (at 266.7 50.8 0) (effects (font (size 1.27 1.27)) (hide yes)))
  (property "Description" "Generic connector, single row, 01x01, script generated" (at 266.7 50.8 0) (effects (font (size 1.27 1.27)) (hide yes)))
  (pin "1")))
